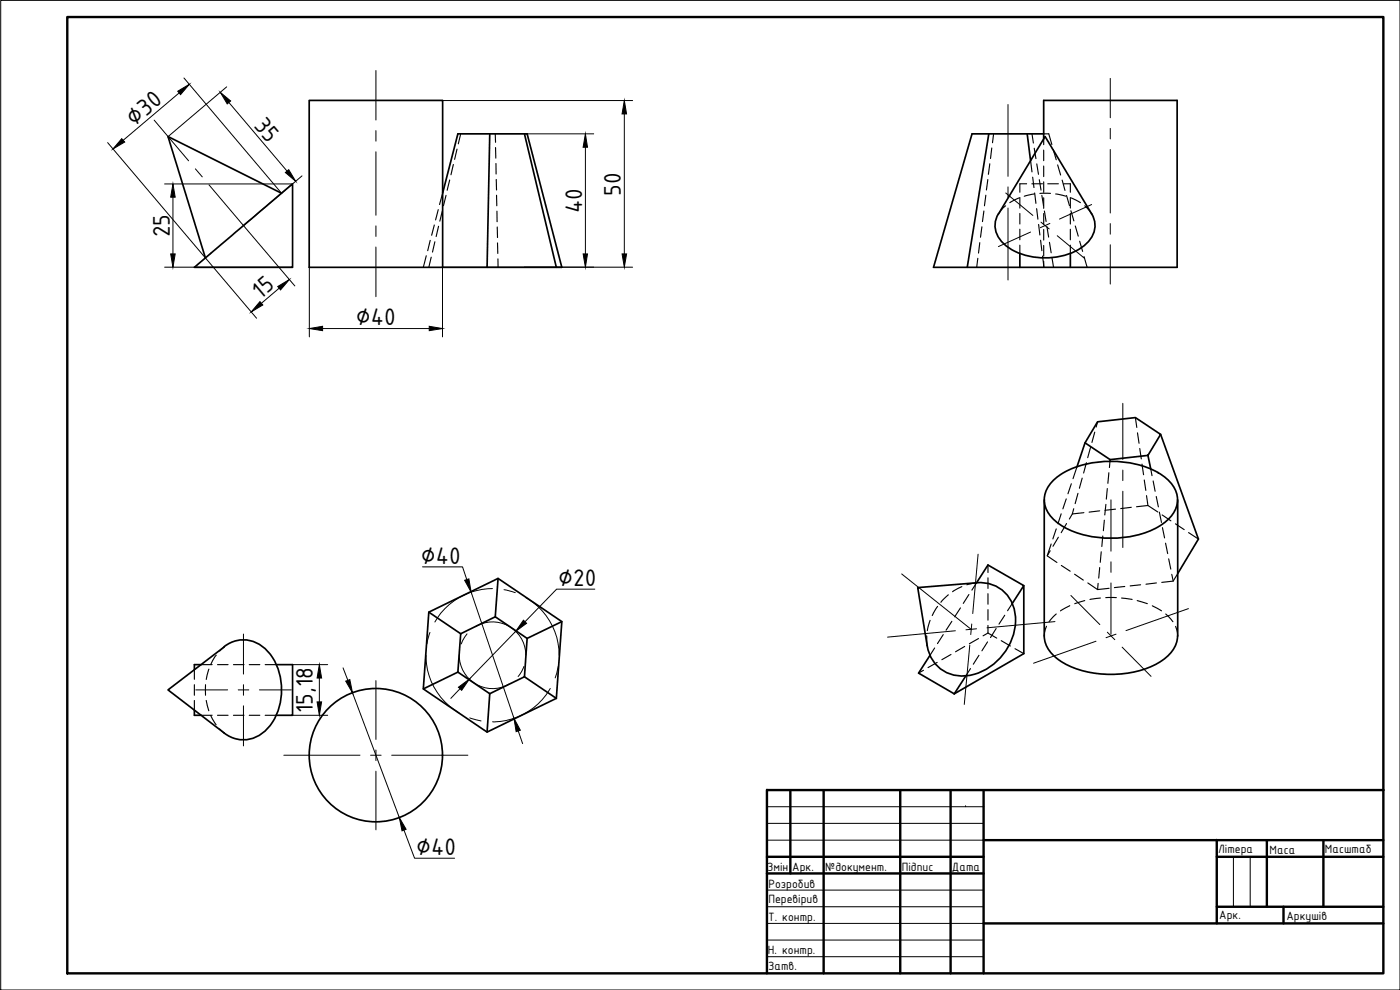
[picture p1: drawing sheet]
<svg xmlns="http://www.w3.org/2000/svg" width="420mm" height="297mm" viewBox="0 0 420 297" stroke-linecap="round" stroke-linejoin="round" font-family="sans-serif">
<!-- layer: MD_Visible -->
<g fill="none" stroke="#000" stroke-width=".51">
<path d="M92.8 30.1h40v50.1h-40zM84.5 58l-34.1-17 11.2 36.4M132.8 57.9l4.6-17.7h20.8l10.4 40h-35.8M147 40.2l-.8 40M157.4 40.2l9.6 40M296.8 40.2l-6.5 40M308.3 40.2l1 8M313.2 41.6v-11.5h40.1v50.1h-32.1M313.2 40.2h-21.5l-11.5 40h25.9M306.1 76.1v4.1M321.2 76.1v4.1M327.6 64.1a7.2 7.2 0 0 1-2.5 9.8 20.8 20.8 0 0 1-22.9 0 7.2 7.2 0 0 1-2.6-9.8l14-23.1 14 23.2"/>
<path d="M58.3 80.2l29.5-25.1v25.1zM306.1 80.2h15.1M325.6 132.9l-2.4 7.2M329.4 126.6l11.3-1.3 7.6 5-3.8 6.3-11.3 1.3-7.6-5zM333.2 137.9l-.1 .5M344.5 136.6l.9 4.1M348.3 130.3l11.4 31.4-6.3 10.4M313.4 150v40.8a10 10 0 0 0 5.9 8.2 31.3 31.3 0 0 0 28.2 0 10 10 0 0 0 5.9-8.2M315.7 144.6a23.9 23.9 0 0 1 16.8-6.2 27.1 27.1 0 0 1 17.6 5.2 7.8 7.8 0 0 1 0 12.7 28 28 0 0 1-21.2 4.9 20.7 20.7 0 0 1-14-6.9 7.3 7.3 0 0 1 .8-9.7zM353.4 150v40.8M149.5 173.6l-.9 11.5M293.1 174.8a10.7 10.7 0 0 1 11.7 11.6 17.3 17.3 0 0 1-15.4 16.4 10.5 10.5 0 0 1-11.1-9.1l-2.9-17.4 17.7-1.4 3.4-5.4 10.8 6.2-3.5 5.4"/>
<path d="M307.3 175.7v20.4l-20.9 12.1M60.3 199.4h-2v1.5M67.3 194a9.5 9.5 0 0 1 13.7 2.2 18.2 18.2 0 0 1-.9 22.6 9.3 9.3 0 0 1-12.8 1.1M67.3 194.1l-16.9 12.9 16.9 12.9M82.9 199.4h4.9v15.2h-4.9M128.7 183.7l20.8-10.1 19.1 12.9-1.6 23-20.8 10.2-19.2-13zM128.7 183.7l9.6 6.4M138.3 190.1l10.3-5 9.6 6.4-.8 11.6-10.4 5-9.6-6.4zM168.6 186.5l-10.4 5M279.1 196.6l-3.4 5.4 10.7 6.2M58.3 213.1v1.5h2M137.4 201.7l-10.4 5"/>
<path d="M147 208.1l-.8 11.6M157.4 203.1l9.6 6.4M289.9 202.8l-3.5 5.4"/>
<circle cx="112.8" cy="226.6" r="20"/>
</g>
<!-- layer: MD_Hidden -->
<g fill="none" stroke="#000" stroke-width=".34">
<path d="M132.8 57.9l-.9 3.5M133.9 58.6l-.8 3.1M135 54l-.8 3.1M136.1 49.3l-.8 3.1M137.2 44.7l-.8 3.1M138.3 40.2l-.8 3M148.6 40.2l.1 2.5M148.7 44.3l.1 3.1M148.8 49.1l.1 3.1M148.9 53.8l.1 3.2M149 58.6l.1 3.2M295.9 58.6l-.5 3.2"/>
<path d="M296.5 53.9l-.5 3.1M297.1 49.1l-.5 3.2M297.6 44.4l-.3 3.2M298.2 40.2l-.3 2.6M305.9 59.4l-2.8 1.4M306.1 59.3v3.1M308.1 55.1h-2v2.6M309.3 48.2l.4 3.4M309.7 55.1h3.1M309.7 40.2l.4 2.7M309.9 53.2l.4 3.1M310.4 44.5l.5 3.1"/>
<path d="M310.5 58.2l-3.1 .7M310.5 57.9l.4 3.1M311.2 49.2l.5 3.1M311.9 53.9l.5 3.2M312.1 58h3.2M312.7 58.6l.5 3.2M313.2 41.6v1.8M313.2 45v3.2M313.2 49.8v3.2M313.2 54.6v3.1M313.2 59.3v3.2M313.2 40.2h1.5l1 3.2"/>
<path d="M314.5 55.1h3.1M316.1 44.9l.9 3M316.8 58.2l3.1 .7M317.4 49.5l.9 3M318.8 54l.8 3.1M319.2 55.1h2v2.6M320.1 58.7l.9 3M321.2 59.3v3.1M321.4 59.4l2.8 1.4M127.9 76.7l-.9 3.5M129.1 72.1l-.7 3.1M129.4 77.2l-.7 3"/>
<path d="M130.3 67.5l-.8 3.1M130.5 72.5l-.7 3.1M131.5 62.9l-.8 3.1M131.6 67.9l-.7 3.1M132.8 63.3l-.8 3.1M149.1 63.4l.1 3.1M149.2 68.1l.1 3.2M149.3 72.9l.1 3.2M149.4 77.7l.1 2.5M293.5 77.5l-.4 2.7M294 72.8l-.3 3.1M294.7 68.1l-.4 3.1"/>
<path d="M295.3 63.3l-.4 3.2M301.8 61.8l-.7 .5-1.4 1.9M306.1 64v3.2M306.1 68.8v3.2M306.1 73.6v2.5M311.1 62.6l.4 3.2M311.7 67.3l.4 3.2M312.3 72.1l.4 3.1M312.9 76.8l.4 3.4M313.2 64.1v3.2M313.2 68.9v3.1M313.2 73.6v3.2"/>
<path d="M313.2 78.4v1.8M313.4 63.3l.5 3.1M314.2 68l.5 3.1M315 72.7l.5 3.1M315.7 77.4l.5 2.8M321.2 64v3.2M321.2 68.8v3.2M321.2 73.6v2.5M321.4 63.2l.9 3.1M322.7 67.8l.9 3.1M324 72.4l.9 3M325.3 77l1 3.2"/>
<path d="M325.5 61.8l2.1 2.4M326.1 138.8l-.9 3.1M327.3 134.3l-.9 3M328.5 129.7l-.8 3M329.4 126.6l-.4 1.5M333.1 138.4l-.1 1.9M340.7 125.3l.5 3M341.4 129.9l.4 3.1M342.1 134.6l.4 3.1M342.7 139.3l.5 3.1M317 158.7l-1 3M318.5 154.2l-1 3"/>
<path d="M320 149.7l-1 3M320.1 157.1l-1.6 2.7M321.5 145.1l-1 3.1M322.2 152.6l-.4 1.6M323.2 140.1l-1.2 3.5M323.5 148l-.8 3.1M324.8 143.5l-.9 3M325.3 153.8l-3.5 .4-.9 1.5M330 153.3l-3.1 .4M331.4 156.1l-.3 3.1M331.9 151.3l-.3 3.2M332.3 146.6l-.3 3.2"/>
<path d="M332.8 141.8l-.3 3.2M334.8 152.8l-3.2 .3M339.5 152.2l-3.2 .4M341.1 152l3.4-.3 3 1.9M343.4 144l.5 3.1M344.1 148.7l.4 3M345.4 140.7l.3 2M346.1 144.3l.6 3.1M347 149l.6 3.1M347.9 153.7l.7 3M348.8 154.5l2.6 1.8M348.9 158.3l.6 3.1"/>
<path d="M352.8 157.2l2.6 1.7M356.7 159.8l3 1.9M284.6 178.5l-2.2 2.2M288.7 176l-2.8 1.5M290.2 175.5l2.9-.6-1.4 2.2M290.8 178.4l-1.7 2.6M296.5 169.5v2.3M296.5 173.4v3.2M296.5 178.1v3.2M315.2 165.3l-.9 1.5 2.9 2M315.5 163.2l-1.2 3.6M317.6 161.2l-1.6 2.7"/>
<path d="M318.5 169.7l2.7 1.7M322.5 172.3l2.6 1.8M326.5 174.9l2.9 2 3.5-.4M329.6 175l-.2 1.9M330 170.3l-.3 3.2M330.2 179.4l-3.1 .5M330.5 165.6l-.3 3.1M331 160.8l-.3 3.2M331.9 179.3h3.1M336.6 179.4l3.2 .5M337.6 176l-3.2 .3M342.3 175.5l-3.1 .3"/>
<path d="M347 174.9l-3.1 .4M349.8 163l.6 3.1M350.7 167.7l.7 3.1M351.7 172.3l.4 2.1M353.4 172.1l-1.3 2.3-3.4 .3M60.3 199.4h3.4M64.9 196.6l-1.6 2.7M65.3 199.4h3.2M67.3 194.1l-1.4 1.3M70.1 199.4h3.1M74.8 199.4h3.2M79.6 199.4h3.3"/>
<path d="M278.1 190.8l.2 2.9M279.1 186.1l-.8 3.1M280.5 194.4l-1.4 2.2M281.3 198.7l-2.8 1.6M281.4 181.9l-1.6 2.8M283.1 190.4l-1.8 2.7M285.4 196.4l-2.7 1.5M285.7 186.4l-1.8 2.7M288.2 182.4l-1.7 2.7M289.5 194l-2.7 1.6M293.7 191.6l-2.8 1.6M293.8 196.6l-1.7 2.7"/>
<path d="M296.4 192.6l-1.7 2.7M296.5 189.9l2.6 1.6M296.5 182.9v3.2M296.5 187.6v2.3M296.5 189.9l-1.5 .9M299 188.6l-1.7 2.7M300.5 192.2l2.7 1.6M301.5 184.6l-1.7 2.7M303.8 181.1l-1.4 2.1M304.6 194.6l2.7 1.5M314.1 187.9l-.6 1.9-.1 1M317 184.2l-2.2 2.3"/>
<path d="M321.1 181.7l-2.8 1.6M325.5 180.2l-3 .9M341.3 180.2l3 .9M345.8 181.8l2.8 1.5M349.8 184.2l2.2 2.3M352.8 187.9l.6 2.9M58.3 200.9v2.9M58.3 205.4v3.2M58.3 210.2v2.9M60.3 214.6h3.4M61.7 205.4v3.2M61.9 210.2l.8 3.1"/>
<path d="M62.7 200.8l-.8 3.1M63.2 214.7l1.7 2.8M65.3 214.6h3.2M65.9 218.7l1.4 1.2M70.1 214.6h3.1M74.8 214.6h3.2M79.6 214.6h3.3M277.2 201.1l-1.5 .9M291.3 200.6l-1.4 2.2"/>
</g>
<!-- layer: r-tonka -->
<path d="M.2 .1h420v296.9h-420zM230.2 247h64.9M230.2 252.1h65M230.3 242h65M289.8 242h.1M370.2 257.1v15M375.2 257.1v15M230.2 267.1h64.9M230.2 272.1h65M230.2 277.1h65M230.2 287h64.9M230.2 282.1h65" fill="none" stroke="#000" stroke-width=".3"/>
<!-- layer: r-kontyr -->
<g fill="none" stroke="#000" stroke-width=".72">
<path d="M20.2 5.1h395v286.9h-395zM230.2 237.1v54.9M230.3 237.1h184.9M237.2 237.1v25M247.2 237.1v54.9M270.2 237.1v54.9M285.3 237.1v54.9M295.2 237.1v54.9M230.2 257.1h65M295.2 252.1h120M365.2 257.1h50M365.2 252.1v25"/>
<path d="M380.2 252.1v20M397.2 252.1v20M230.2 262.1h65M295.2 277.1h120M365.2 272.1h50M385.2 272.1v5"/>
</g>
<!-- layer: 0 -->
<path d="M230.2 237.1h.1M365.2 252.1h.1M230.2 262.1h.1M380.2 272.1h.1M415.2 277.1h.1M247.2 292h.1" fill="none" stroke="#000" stroke-width=".3"/>
<!-- layer: osi -->
<g fill="none" stroke="#000" stroke-width=".3">
<path d="M46.3 36.1l10.3 12.1M112.8 21.2v14.8M112.8 39.2v3.2M302.5 31.4v21.5M333.2 23.5v11.8M333.2 38.5v3.2M58.6 50.7l2.1 2.4M62.7 55.5l10.4 12.2M112.8 45.5v19.1M301.8 57.9l8.2 6.7M302.5 56.1v3.2M333.2 44.9v19"/>
<path d="M112.8 67.8v3.1M112.8 74.1v14.9M302.5 62.4v21.6M309.3 69.6l-9.7 4.4M312.4 66.7l2.5 2M315.1 67l-2.9 1.3M317.3 70.7l8.1 6.8M327.6 61.4l-9.6 4.3M333.2 67.1v3.2M333.2 73.4v11.8M337 121v16.9M333.4 150v15.4"/>
<path d="M337 141v3.2M337 147.4v16.9M147.8 176.6a19.7 19.7 0 0 0-17.3 10M151.3 176.9l3.3 .9M157.8 179.3a20 20 0 0 1 10 17.3M270.6 172.2l20.9 16.6M293.5 166.3l-1.6 17.8M321.4 178.7l8.7 8.7M333.4 168.6v3.1M333.4 174.9v15.4M73.1 190.2v12.1M127.8 196.6a19.9 19.9 0 0 0 10 17.3"/>
<path d="M129 189.8l-.9 3.4M137.8 196.6a10 10 0 0 0 15 8.6M140.2 190.2l-1.8 3M142.8 187.9a10 10 0 0 1 15 8.7M157.2 200l-.7 1.5-1 1.5M286.7 189.3l-20.3 1.9M291 193.6l-1.6 17.8M291.6 187.2l-.3 3.2M293.1 188.7l-3.2 .3M316.6 186.5l-20.4 1.9M328.9 192.4l-18.7 6.6M332.3 189.7l2.3 2.2"/>
<path d="M334.9 190.3l-3 1M336.8 194.2l8.6 8.7M356.7 182.6l-18.8 6.6M58.8 207h9.5M71.5 207h3.2M73.1 205.4v3.2M73.1 211.8v12M77.9 207h9.5M112.8 204.2v17.7M141 215.4l3.4 .9M165.1 206.6a20 20 0 0 1-17.3 10M167.5 200l-.9 3.4"/>
<path d="M85.2 226.6h22.8M111.2 226.6h3.2M112.8 225v3.2M112.8 231.4v17.6M117.6 226.6h22.8"/>
</g>
<!-- layer: dim -->
<g fill="none" stroke="#000" stroke-width=".3">
<path d="M53.8 27.9l-16.8 14.2M55.2 23.4l29.3 34.6M68 26.1l-17.5 14.9M68.7 30.8l17.4 20.5M132.8 30.2h57.1M187.4 34.2v42M32.3 42.8l44.7 52.7M49.4 55.2h38.4M51.9 59.2v17M90.6 52.8l-17.5 14.9 15.4 18.1M157.4 40.2h20.8M175.7 44.2v32"/>
<path d="M49.4 80.2h38.4M83.8 86.5l-5.4 4.5M92.8 80.2v20.9M96.8 98.6h32M189.9 80.2h-57.1v20.9M126.8 170.1h12l1.3 3.8M141.4 177.7l12.9 37.8M178.5 176.8h-11.5l-9.4 9.7M87.8 199.4h10.5M154.8 189.4l-14 14.4M87.8 214.6h10.5M95.8 203.4v7.2"/>
<path d="M103 200.4l1.4 3.7M105.8 207.9l14 37.4M138 206.7l-2.7 2.8M155.5 219.3l1.3 3.8M121.2 249.1l3.2 8.4h12"/>
</g>
<g fill="#000" stroke="#000" stroke-width=".3">
<path d="M53.3 27.4l3.5-2.1-2.6 3.1zM66.1 27.7l3.1 2.6-1 .9zM187.4 30.2l.6 4h-1.3zM36.5 41.6l.9 1-3.5 2.1zM51.9 55.2l.7 4h-1.4zM85.6 51.8l1.1-.9 2 3.5zM175.7 40.2l.6 4h-1.3zM51.2 76.2h1.4l-.7 4zM175 76.2h1.3l-.6 4zM186.7 76.2h1.3l-.6 4zM78 90.5l.9 1-3.5 2.1zM83.4 86l3.4-2.1-2.6 3.1z"/>
<path d="M92.8 98.6l4-.7v1.3zM128.8 97.9l4 .7-4 .6zM139.4 174.1l1.3-.4 .7 4zM157.1 186.1l.9 .9-3.2 2.4zM95.8 199.4l.7 4h-1.3zM95.2 210.6h1.3l-.7 4zM103.8 204.4l1.2-.5 .8 4zM137.6 206.2l3.2-2.4-2.2 3.3zM154.3 215.5l1.9 3.6-1.3 .4zM119.8 245.3l2.1 3.5-1.2 .5z"/>
</g>
<g font-size="7.8">
<text x="40.3" y="38" transform="rotate(-40 40.3 38)">∅30</text>
<text x="75.9" y="37.7" transform="rotate(50 75.9 37.7)">35</text>
<text x="186.4" y="58.7" transform="rotate(-90 186.4 58.7)">50</text>
<text x="174.7" y="63.9" transform="rotate(-90 174.7 63.9)">40</text>
<text x="50.9" y="71.2" transform="rotate(-90 50.9 71.2)">25</text>
<text x="78.2" y="89.9" transform="rotate(-40 78.2 89.9)">15</text>
<text x="106.8" y="97.6">∅40</text>
<text x="126.3" y="169.1">∅40</text>
<text x="167.6" y="175.8">∅20</text>
<text x="93.9" y="213.9" transform="rotate(-90 93.9 213.9)">15,18</text>
<text x="124.9" y="256.5">∅40</text>
</g>
<g font-size="3.9">
<text x="365.6" y="255.8">Літера</text>
<text x="381" y="256.1">Маса</text>
<text x="397.6" y="256.1">Масштаб</text>
<text x="230.3" y="261.4">Змін</text>
<text x="237.8" y="261.5">Арк.</text>
<text x="247.7" y="261.4">№документ.</text>
<text x="270.6" y="261.3">Підпис</text>
<text x="285.7" y="261.3">Дата</text>
<text x="230.6" y="266.4">Розробив</text>
<text x="230.6" y="271">Перевірив</text>
<text x="365.9" y="275.7">Арк.</text>
<text x="386.1" y="275.9">Аркушів</text>
<text x="230.5" y="276.3">Т. контр.</text>
<text x="230.5" y="286.3">Н. контр.</text>
<text x="230.5" y="291">Затв.</text>
</g>
</svg>
